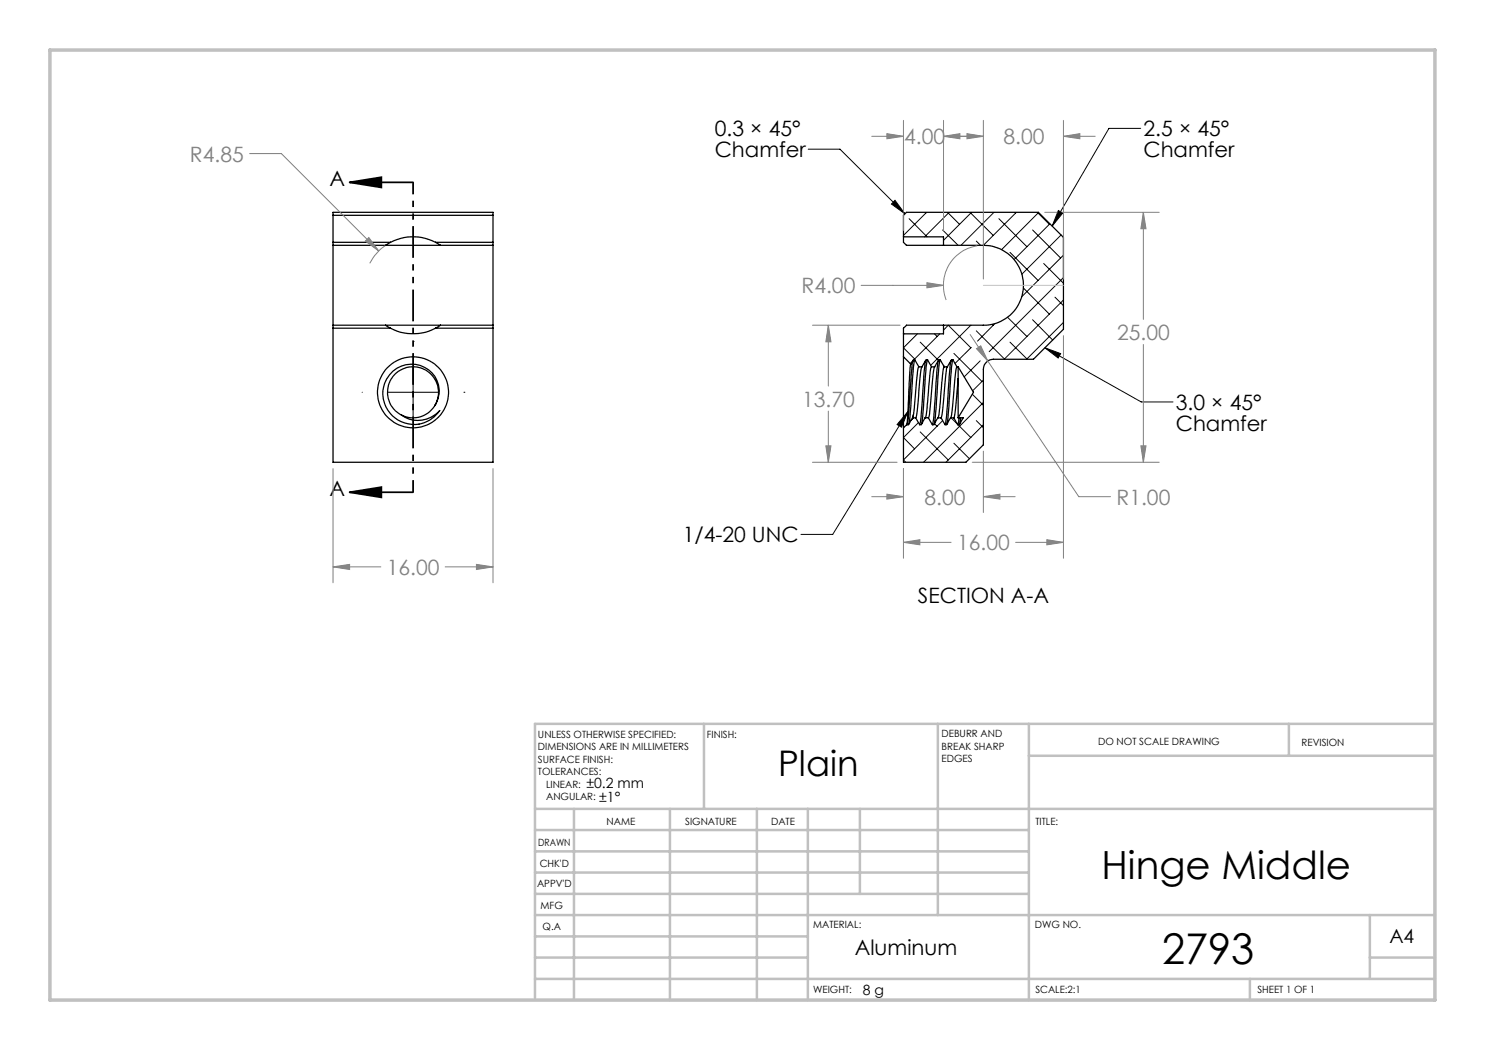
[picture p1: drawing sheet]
<svg xmlns="http://www.w3.org/2000/svg" width="297mm" height="210mm" viewBox="0 0 297 210" stroke-linecap="round" stroke-linejoin="round" font-family="sans-serif">
<g fill="none" stroke="#000" stroke-width=".25">
<path d="M66.6 49.1v15.9M66.6 49.1v-6.6h32v6.6M66.6 48.5h11.5M66.6 49.1h32M66.6 43.1h32M78.1 48.5l-1 .6M78.1 48.5a9.7 9.7 0 0 1 9 0M87.1 48.5l1 .6M87.1 48.5h11.5M98.6 49.1v15.9M180.7 47.4v.1a1.44 1.44 0 0 0 .6 1.6h15.4a8 8 0 0 1 8 8 8 8 0 0 1-8 7.9h-15.4a1.57 1.57 0 0 0-.6 1.7v.1M180.7 47.4v-4.3l.6-.6h26.4l5 5v18.4l-6 6h-8a2.05 2.05 0 0 0-2 2v15.1l-3.5 3.5h-12.5v-6.9"/>
<path d="M180.7 47.4h8v1.7M66.6 65.6h11.5M66.6 65v27.5h32v-27.5M66.6 65h32M77.1 65l1 .6M78.1 65.6a9.7 9.7 0 0 0 9 0M78.6 74.3a5.5 5.5 0 0 1 7.4-.1 5.5 5.5 0 0 1 .6 7.4 5 5 0 0 1-6.3 1.4 5.7 5.7 0 0 0 7.6-.9 6.2 6.2 0 0 1-9.1 1.4 6.2 6.2 0 0 1-.2-9.2zM87.1 65.6h11.5M88.1 65l-1 .6M180.7 71.4v14.2M180.7 71.4l1.5 1.4M180.7 66.8v4.6"/>
<path d="M182.2 72.8l-.2 .9-.6 11.2M182.6 72.1l-.3 2.5a81.7 81.7 0 0 1-.9 10.3M183 72h-.3l-.5 .8M183 72l.8 1.4M183 72l-.3 1.6-.5 7.6-.4 3.5M183.8 73.4l-.3 1.1-.8 8.5M183.8 73.4h.6M184.4 73.4a28.4 28.4 0 0 0-.7 6.6 10 10 0 0 1-.6 3.6M185.1 72.1l-.4 3.2-.5 8.1-.3 1.5M185.5 72h-.3l-.8 1.4M185.5 72l.8 1.4M185.5 72l-.3 1.6-.5 7.6-.4 3.5"/>
<path d="M186.3 73.4l-.3 1.4-.7 7.4-.3 1.4M186.3 73.4h.6M186.9 73.4l-.3 1.8-.7 7.6-.2 .8M187.6 72.1l-.2 2.3-.6 9.1-.3 1.4M188.1 72h-.4l-.8 1.4M188.1 72l-.4 1.6-.4 7.6-.4 3.5M188.1 72l.7 1.4M188.7 65v1.8h-8M188.8 73.4l-.2 1.1-.6 7-.2 1.5-.2 .6M188.8 73.4h.7M189.5 73.4l-.2 .4-.2 1.5-.6 7-.3 1.3M190.2 72.1l-.4 3.2-.5 7.7-.3 1.9"/>
<path d="M190.6 72h-.3l-.8 1.4M190.6 72l-.3 1.5-.5 7.6-.4 3.7M190.6 72l.8 1.4M191.4 73.4l-.3 1.6-.7 7.2-.3 1.4M191.4 73.4h.2M191.6 75.7l-.5 6.1-.4 1.8M191.6 73.4v2.3M191.6 75.7v7.9M191.6 73.4l3.1 5-3.1 5.2M86.9 81.1l.4-.6 .4-1.5a5.1 5.1 0 0 0-4.5-5.6h-.4a5.1 5.1 0 0 0-4.3 2.1 5.1 5.1 0 0 0 1.8 7.5M181.4 84.9h.1M181.4 84.9l-.7 .7"/>
<path d="M182.2 84l-.5 .9h-.3M182.7 83v.6M182.7 83l-.5 1M182.7 83.6h.4M182.7 83.6l-.5 .4M183.1 83.6l.8 1.3M185 83.6l-.7 1.3h-.4M185 83.6h.7M185.7 83.6l.8 1.3M187.6 83.6l-.8 1.3h-.3M187.6 83.6h.6M188.2 83.6l.8 1.3"/>
<path d="M190.1 83.6l-.8 1.3h-.3M190.1 83.6h.6M190.7 83.6l.9 1.3M191.6 83.6h1.1l-.8 1.3h-.3M191.8 83.6l-.2 1.3M192.1 83.6l-.2 1.2"/>
<circle cx="82.6" cy="78.5" r="7.1"/>
</g>
<g fill="none" stroke="#000" stroke-width=".2">
<path d="M161.6 29.8h6.4l13 12.9M228.1 25.7h-6.3l-11.4 19.5M179 40.1l2 2.6-2.7-1.9zM181.8 43.7l3.6 3.7M185 42.5l.2 .1M185.3 42.5l-4.6 4.6M188.5 46l3.1 3.1M189.5 42.5l2.4 2.4M189.8 42.5l-4.9 4.9M194 42.5l4.6 4.6M194.3 42.5l-5.6 5.6M195.3 48.2l.8 .9"/>
<path d="M198.8 42.5l-6.6 6.6M199.8 43.7l5.6 5.6M202 50.5l5.6 5.6M203 42.5l.1 .1M203.3 42.5l-6.6 6.6M204.7 57.6l5.2 5.2M206.5 46l5.6 5.6M207.5 42.5l2.4 2.4M207.7 42.5l-7.4 7.4M208.7 52.7l4 3.9M210 44.8l-7.2 7.1M211 59.4l1.7 1.7"/>
<path d="M211.7 42.1l.8 .5-2.1 2.6zM212.2 47l-7.8 7.8M212.7 51l-8.4 8.4M212.7 55.5l-14.9 14.8M212.7 60l-11.9 11.9M72.4 78.4h.1M77.5 78.4h10.2M82.6 68.3h.1M82.6 73.4v10.1M92.8 78.4h.1M182.5 72.2l-.5 .5M183.5 66.8l-2.8 2.8 2.2 2.2"/>
<path d="M184 68.4l3.7 3.7M186.9 66.8l.5 .5M188 66.8l-5.3 5.2M188.7 73.1l.3 .3M188.7 66l1-1 4.5 4.6M190.8 70.7l5.6 5.6M194.2 65l-8 8.1M194.2 69.5l-3.2 3.2M194.5 78.8l2.2 2.3M195.3 66.2l5.6 5.6M196 72.2l-3.2 3.2M196.7 76l-2.2 2.2"/>
<path d="M198.4 64.9l.2 .1M199 64.7l-3.5 3.5M201.5 63.5l3.9 3.8M202 68.4l3.5 3.5M206.5 64l4 4M209 69.6l3.1 1.1-.5 .9zM209 69.6l19.2 10.8h6.4M212.7 64.5l-7.4 7.4M82.6 88.6h.1M181.6 82.3l-1.3 3.1-.9-.5zM181.6 82.3l-15.1 24.6h-6.3M183.7 84.5l-3 3 2.2 2.3"/>
<path d="M184 86.4l5.7 5.6M186.9 84.8l.5 .5M188.5 84.1l-7.8 7.9 .5 .5M190.2 83.6l1.3 1.2M190.8 88.6l3.1 3.1M191.6 84.9l2.6 2.6M195.3 84.1l1.4 1.4M196.7 80.5l-12 12M196.7 85l-7.5 7.5"/>
</g>
<path d="M69.9 36.5l6.4-1.1v2.1zM69.9 36.5h12.7M69.9 98.5l6.4-1.1v2.1zM69.9 98.5h12.7" fill="none" stroke="#000" stroke-width=".35"/>
<g fill="none" stroke="#808080" stroke-width=".2">
<path d="M49.9 30.7h6.4l19.4 19.5M174.3 27.3h6.4M177.4 26.7l3.3 .6-3.3 .5zM180.7 24.1v22M188.7 27.3l3.3-.6v1.1zM188.7 24.1v22M188.7 27.3h8M193.4 26.7l3.3 .6-3.3 .5zM196.7 24.1v31.7M212.7 27.3l3.3-.6v1.1zM212.7 24.1v31.7M212.7 27.3h6.3"/>
<path d="M73.1 48.2l.7-.7 1.9 2.7zM77 49.1a10.2 10.2 0 0 0-3.1 3.6M172.2 57.1h16.5M185.4 56.5l3.3 .6-3.3 .5zM195.4 49.2a8 8 0 0 0-6.2 10.8M209 42.5h22.8M228.7 42.5l.5 3.2h-1zM228.7 42.5v21.4M162.5 65h17.5M165.7 65l.5 3.4h-1zM165.7 65v12.2M194 66.9l3.6 5.3"/>
<path d="M195.3 69.7l.8-.5 1.5 3zM197.6 72.2l18.2 27.1h6.3M212.7 67.1v44.5M228.7 68.9v23.6M66.6 93.7v22.8M98.6 93.7v22.8M162.5 92.5h16.9M165.2 89.2h1l-.5 3.3zM165.7 82.2v10.3M174.3 99.3h6.4M177.4 98.8l3.3 .5-3.3 .5zM180.7 93.7v17.9"/>
<path d="M194.5 92.5h37.3M196.7 99.3l3.3-.5v1zM196.7 90.2v12.3M196.7 99.3h6.3M228.2 89.2h1l-.5 3.3zM66.6 113.4l3.3-.5v1zM66.6 113.4h9.6M89 113.4h9.6M95.3 112.9l3.3 .5-3.3 .5zM180.7 108.5l3.3-.6v1.1zM180.7 108.5h9.5M203.1 108.5h9.6"/>
<path d="M209.4 107.9l3.3 .6-3.3 .5z"/>
</g>
<path d="M82.6 36.4v62" fill="none" stroke="#000" stroke-width=".35" stroke-dasharray="6.3 1.3 1.3 1.3 1.3 1.3" stroke-dashoffset="3.9" stroke-linecap="butt"/>
<path d="M196.7 57.1h16" fill="none" stroke="#c0c0c0" stroke-width=".2"/>
<g fill="none" stroke="#c0c0c0" stroke-width=".5">
<path d="M140.8 144.8v17M187.6 144.8v38.2M205.8 144.8v55.2M205.8 151.2h81.2M257.8 144.8v6.4M287 144.8h-180v55.2M107 161.8h180M107 178.8h98.8M107 174.5h98.8M107 170.3h98.8M107 166h98.8M114.8 161.8v38.2"/>
<path d="M134 161.8v38.2M151.4 161.8v38.2M161.6 161.8v38.2M172 161.8v17M107 195.8h180M107 191.5h54.6M107 187.3h54.6M107 183h180M250 195.8v4.2M274 191.5h13M274 183v12.8"/>
</g>
<path d="M10 10h277v190h-277z" fill="none" stroke="#c0c0c0" stroke-width=".7"/>
<g fill="#000">
<path d="M69.9 36.5l6.4-1.1v2.1zM69.9 98.5l6.4-1.1v2.1z"/>
<path d="M181.6 82.3l-1.3 3.1-.9-.5zM211.7 42.1l.8 .5-2.1 2.6zM209 69.6l3.1 1.1-.5 .9zM179 40.1l2 2.6-2.7-1.9z"/>
</g>
<g fill="#808080">
<path d="M95.3 112.9l3.3 .5-3.3 .5zM66.6 113.4l3.3-.5v1zM73.8 47.5l-.7 .7 2.6 2zM180.7 108.5l3.3-.6v1.1zM209.4 107.9l3.3 .6-3.3 .5zM177.4 98.8l3.3 .5-3.3 .5zM196.7 99.3l3.3-.5v1zM165.2 89.2h1l-.5 3.3zM165.7 65l.5 3.4h-1zM185.4 56.5v1.1l3.3-.5zM177.4 26.7l3.3 .6-3.3 .5zM188.7 27.3l3.3-.6v1.1zM228.7 42.5l.5 3.2h-1zM228.2 89.2h1l-.5 3.3zM195.3 69.7l2.3 2.5-1.5-3z"/>
<path d="M193.4 26.7l3.3 .6-3.3 .5zM212.7 27.3l3.3-.6v1.1z"/>
</g>
<path d="M13.1 203.8h90v5.7h-90z" fill="#fff"/>
<text font-size="8.5" x="232.4" y="192.7">2793</text>
<text font-size="7.8" x="220.3" y="175.8">Hinge Middle</text>
<text font-size="7.1" x="155.6" y="155.2">Plain</text>
<g font-size="4.2">
<text x="143" y="27.2">0.3 × 45°</text>
<text x="228.7" y="27.2">2.5 × 45°</text>
<text x="143" y="31.4">Chamfer</text>
<text x="228.7" y="31.4">Chamfer</text>
<text x="65.9" y="37.2">A</text>
<text x="235.2" y="82">3.0 × 45°</text>
<text x="235.2" y="86.1">Chamfer</text>
<text x="65.9" y="99.2">A</text>
<text x="136.6" y="108.5">1/4-20 UNC</text>
<text x="183.6" y="120.6">SECTION A-A</text>
<text x="171" y="191.1">Aluminum</text>
</g>
<g font-size="4.2" fill="#808080">
<text x="180.8" y="28.8">4.00</text>
<text x="200.7" y="28.8">8.00</text>
<text x="38" y="32.3">R4.85</text>
<text x="160.3" y="58.6">R4.00</text>
<text x="223.4" y="68">25.00</text>
<text x="160.4" y="81.3">13.70</text>
<text x="184.9" y="100.9">8.00</text>
<text x="223.3" y="100.9">R1.00</text>
<text x="191.4" y="110">16.00</text>
<text x="77.3" y="115">16.00</text>
</g>
<text font-size="3.9" x="277.9" y="188.5">A4</text>
<g font-size="2.8">
<text x="117.3" y="157.5">±0.2 mm</text>
<text x="119.8" y="160.3">±1°</text>
<text x="172.6" y="199">8 g</text>
</g>
<g font-size="2">
<text x="107.6" y="147.6">UNLESS OTHERWISE SPECIFIED:</text>
<text x="141.4" y="147.6">FINISH:</text>
<text x="188.3" y="147.5">DEBURR AND</text>
<text x="188.3" y="150">BREAK SHARP</text>
<text x="219.6" y="149">DO NOT SCALE DRAWING</text>
<text x="260.3" y="149.2">REVISION</text>
<text x="107.6" y="150.1">DIMENSIONS ARE IN MILLIMETERS</text>
<text x="107.6" y="152.6">SURFACE FINISH:</text>
<text x="107.6" y="155.1">TOLERANCES:</text>
<text x="188.3" y="152.5">EDGES</text>
<text x="109.2" y="157.6">LINEAR:</text>
<text x="109.2" y="160.1">ANGULAR:</text>
<text x="121.3" y="165">NAME</text>
<text x="137" y="164.9">SIGNATURE</text>
<text x="154.2" y="164.9">DATE</text>
<text x="207.1" y="164.9">TITLE:</text>
<text x="107.6" y="169.1">DRAWN</text>
<text x="107.9" y="173.3">CHK'D</text>
<text x="107.4" y="177.4">APPV'D</text>
<text x="108.1" y="181.8">MFG</text>
<text x="108.5" y="186">Q.A</text>
<text x="162.6" y="185.5">MATERIAL:</text>
<text x="207" y="185.5">DWG NO.</text>
<text x="162.6" y="198.5">WEIGHT:</text>
<text x="207.1" y="198.6">SCALE:2:1</text>
<text x="251.5" y="198.6">SHEET 1 OF 1</text>
</g>
</svg>
